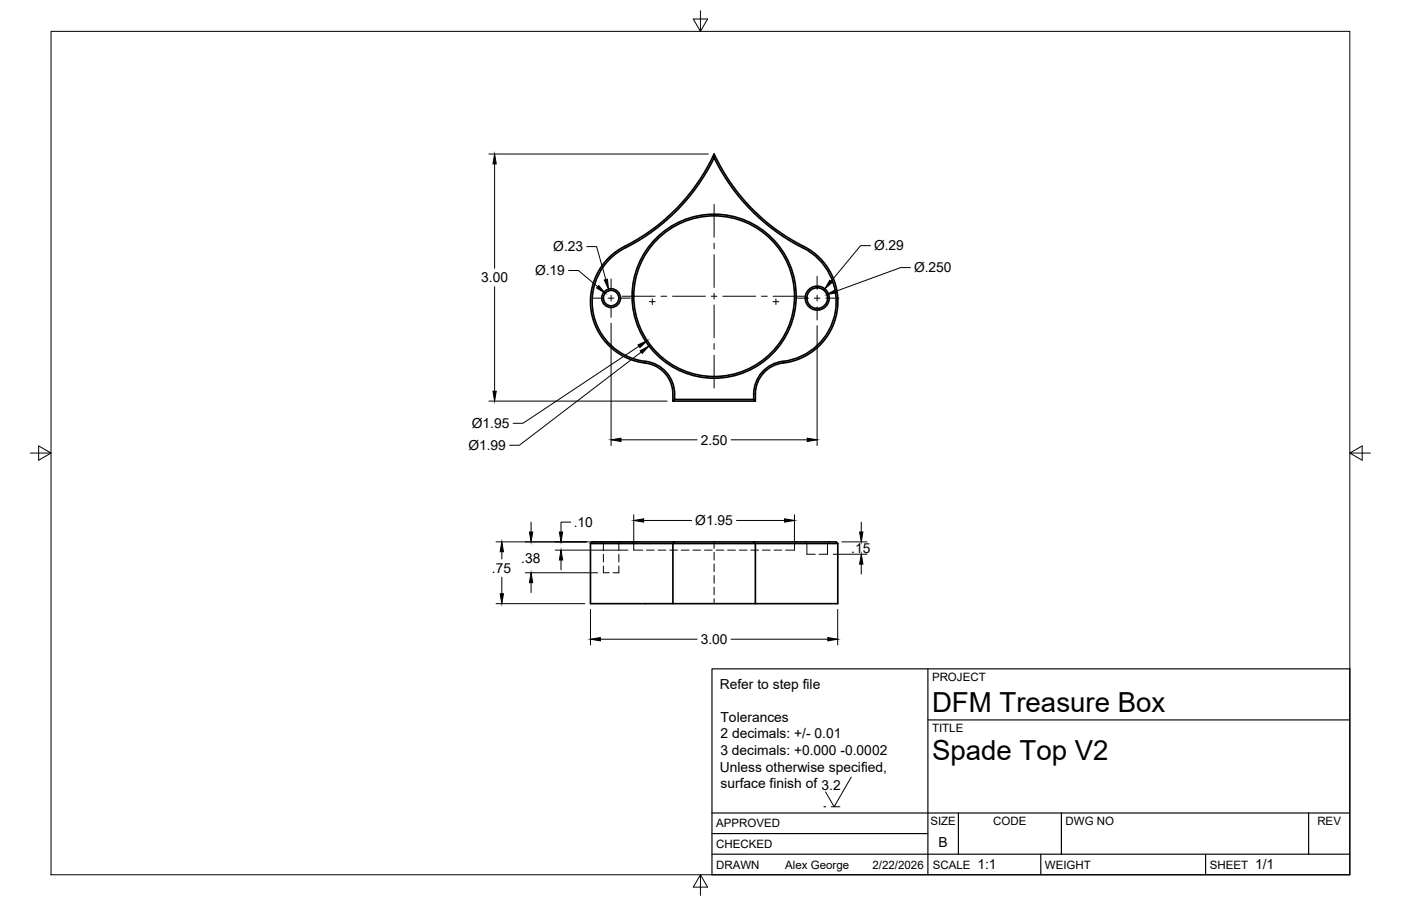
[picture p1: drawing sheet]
<svg xmlns="http://www.w3.org/2000/svg" width="432mm" height="279mm" viewBox="0 0 432 279" stroke-linecap="round" stroke-linejoin="round" font-family="sans-serif">
<!-- layer: Visible -->
<g fill="none" stroke="#000" stroke-width=".51">
<path d="M220.1 48.7v-1.2a60.5 60.5 0 0 1-29 29.2 19.1 19.1 0 0 0-8.6 20.9 19.1 19.1 0 0 0 17.2 14.5 9.6 9.6 0 0 1 7.7 9.4v2.2M220.1 47.5a60.5 60.5 0 0 0 29 29.2 19.1 19.1 0 0 1 8.7 20.4 19.1 19.1 0 0 1-16.4 14.9M187.9 80a21.5 21.5 0 0 1 6.9-4.6 60.7 60.7 0 0 0 25.3-26.7 61.4 61.4 0 0 0 28.7 28.5 18.6 18.6 0 0 1 8.4 20.4 18.6 18.6 0 0 1-17.1 14 10.4 10.4 0 0 0-7.8 11.6h-24.4a10.5 10.5 0 0 0-10.5-12 18.6 18.6 0 0 1-9.5-31.2zM241.4 111.9a9.7 9.7 0 0 0-8.6 9.6v2.2l-.5-.5M207.9 123.2l-.5 .5h25.4M182 167.6h25.4v18.6h-25.4zM207.9 167.1l-.5 .5h25.4v18.6h25.4v-18.6M232.3 167.1h23.3a2.76 2.76 0 0 1 2.6 .5M232.3 167.1h-47.7a2.76 2.76 0 0 0-2.6 .5M232.3 167.1a2.42 2.42 0 0 0 2.4 .5h23.5M207.4 186.2h25.4"/>
<circle cx="188.4" cy="91.9" r="2.89"/>
<circle cx="188.4" cy="91.9" r="2.38"/>
<circle cx="220.1" cy="91.3" r="25.3"/>
<circle cx="220.1" cy="91.3" r="24.8"/>
<circle cx="251.9" cy="91.9" r="3.7"/>
<circle cx="251.9" cy="91.9" r="3.2"/>
</g>
<!-- layer: Hidden -->
<g fill="none" stroke="#000" stroke-width=".31">
<path d="M185.5 167.1l.5 .5v2.2M186 174.5v2.1h1.7M186 170.9v2.4M190.7 174.5v2.1h-1.8M190.7 170.9v2.4M191.2 167.1l-.5 .5v2.2M194.8 167.1l.5 .5v2.1h2.8M199.3 169.7h2.3M202.8 169.7h2.4M206.4 169.7h2.4M210 169.7h2.4M213.6 169.7h2.3"/>
<path d="M217.1 169.7h2.4M220.1 167.1v2M220.1 170.3v2.4M220.1 173.9v2.4M220.1 177.5v2.4M220.7 169.7h2.4M224.3 169.7h2.4M227.8 169.7h2.4M231.4 169.7h2.4M235 169.7h2.4M238.6 169.7h2.3M245.4 167.1l-.5 .5v2.1h-2.8"/>
<path d="M248.2 167.1l.5 .5v3.3h2.6M255.5 167.1l-.5 .5v3.3h-2.5M220.1 181.1v2.3M220.1 184.6v1.6"/>
</g>
<!-- layer: Border -->
<path d="M15.7 9.7h400.3v260.1h-400.3zM215.9 3.3v6.4l-2.2-3.8h4.4l-2.2 3.8M9.4 139.7h6.3l-3.8-2.2v4.4l3.8-2.2M416 139.7l3.8 2.2v-4.4l-3.8 2.2h6.4M215.9 269.8l2.2 3.8h-4.4l2.2-3.8v6.3" fill="none" stroke="#000" stroke-width=".31"/>
<!-- layer: Titleblock -->
<path d="M219.4 206.3h196.6v63.5h-196.6zM286 206.3v63.5M286 222h130M219.4 257.1h66.6M219.4 250.7h196.6M295.4 250.7v12.7M327.1 250.7v12.7M403.3 250.7v12.7M219.4 263.4h196.6M320.8 263.4v6.4M371.6 263.4v6.4" fill="none" stroke="#000" stroke-width=".36"/>
<!-- layer: Smart Centers -->
<g fill="none" stroke="#000" stroke-width=".31">
<path d="M220.1 63v10.2M220.1 75v1.8M220.1 78.5v10.2M182.4 91.9h3.3M187.5 91.9h1.7M188.3 86v3.3M188.3 91v1.8M188.3 94.6v3.3M191 91.9h3.3M191.8 91.4h10.1M200.2 93h1.7M201 92.1v1.8"/>
<path d="M203.7 91.4h1.8M207.3 91.4h10.1M219.2 91.4h1.8M220.1 90.5v1.7M220.1 94v10.2M222.8 91.4h10.1M234.7 91.4h1.8M238.3 93h1.7M238.3 91.4h10.1M239.1 92.1v1.8M245.1 91.9h4.1M251 91.9h1.7"/>
<path d="M251.8 85.2v4.1M251.8 91v1.8M251.8 94.6v4.1M254.5 91.9h4.1M220.1 106v1.7M220.1 109.5v10.2"/>
</g>
<!-- layer: FD_Dimensions -->
<g fill="none" stroke="#000" stroke-width=".31">
<path d="M150.7 47.5h67.6M152.4 50.5v32.3M180.8 76.1h3.1l2.8 10.1M268.3 75.8h-3.1l-9.1 11M152.4 88.4v32.3M175.2 83.4h3.1l5.9 5M188.3 99.7v37.7M280.6 82.5h-3l-19.9 7.3M196.9 106.8l-35.7 23.7h-3.1M197.6 108.6l-37.5 28.7h-3.1M251.8 100.5v36.9M150.7 123.7h54.9"/>
<path d="M191.4 135.6h23.4M225.3 135.6h23.5M195.3 158.7v9.2M244.9 158.7v9.2M152.9 167.1h44.2M154.7 170.2v2.2M154.7 178v5.1M161.9 176.6h22.3M163.7 161v3.1M163.7 179.7v3M171.1 169.7h22.4M172.9 172.7v3"/>
<path d="M176 161h-3.1v3.1M198.4 160.5h14.8M227 160.5h14.8M256.8 170.9h10.4M259.5 167.1h7.7M265.5 161v3.1M265.5 174v3M152.9 186.2h27.3M182 187.9v11M185 197.1h29.9M225.3 197.1h29.8M258.2 187.9v11"/>
</g>
<g fill="#000" stroke="#000" stroke-width=".31">
<path d="M152.4 47.5l.6 3h-1.1zM184.5 88.1l2 2.3-2.6-1.6zM186.2 86.4l1-.3 .4 3.1zM255.7 86.4l.8 .7-2.3 2zM254.8 90.8l2.7-1.5 .4 1zM196.7 106.3l2.8-1.2-2.3 2.1zM197.3 108.2l2.7-1.5-2.1 2.3zM151.9 120.7h1.1l-.6 3zM188.3 135.6l3.1-.5v1zM248.8 135.1l3 .5-3 .5zM195.3 160.5l3.1-.5v1zM241.8 160l3.1 .5-3.1 .5z"/>
<path d="M154.7 167.1l.5 3.1h-1zM163.7 176.6l.5 3.1h-1zM163.2 164.1h1l-.5 3zM172.9 169.7l.5 3h-1zM172.4 164.1h1l-.5 3zM265.5 170.9l.5 3.1h-1.1zM264.9 164.1h1.1l-.5 3zM154.2 183.1h1l-.5 3.1zM182 197.1l3-.5v1zM255.1 196.6l3.1 .5-3.1 .5z"/>
</g>
<!-- layer: Sketch1 -->
<path d="M254 248.8h.4" fill="none" stroke="#000" stroke-width=".36"/>
<path d="M262.4 239.6l-5.3 9.2-2.7-4.6M256.2 248.8h2.7" fill="none" stroke="#000" stroke-width=".31"/>
<g font-size="8.5">
<text x="287.3" y="219.5">DFM Treasure Box</text>
<text x="287.3" y="234.5">Spade Top V2</text>
</g>
<g font-size="4.3">
<text x="170.5" y="77.5">Ø.23</text>
<text x="269.4" y="77.2">Ø.29</text>
<text x="281.7" y="84">Ø.250</text>
<text x="148.3" y="87.1">3.00</text>
<text x="164.9" y="84.9">Ø.19</text>
<text x="145.4" y="132">Ø1.95</text>
<text x="216" y="137.1">2.50</text>
<text x="144.4" y="138.8">Ø1.99</text>
<text x="214.3" y="162">Ø1.95</text>
<text x="176.8" y="162.5">.10</text>
<text x="160.6" y="173.7">.38</text>
<text x="262.4" y="170.5">.15</text>
<text x="151.6" y="176.7">.75</text>
<text x="216" y="198.6">3.00</text>
<text x="221.8" y="212.4">Refer to step file</text>
<text x="222.1" y="227.7">2 decimals: +/- 0.01</text>
<text x="222.1" y="222.6">Tolerances</text>
<text x="222" y="232.8">3 decimals: +0.000 -0.0002</text>
<text x="221.8" y="237.9">Unless otherwise specified,</text>
<text x="222.1" y="243.1">surface finish of 3.2</text>
<text x="289.3" y="261.2">B</text>
<text x="301.2" y="268.1">1:1</text>
<text x="386.8" y="268.1">1/1</text>
</g>
<g font-size="3.5">
<text x="287.3" y="210.1">PROJECT</text>
<text x="287.3" y="225.8">TITLE</text>
<text x="220.7" y="255.2">APPROVED</text>
<text x="286.7" y="254.5">SIZE</text>
<text x="306.1" y="254.5">CODE</text>
<text x="328.4" y="254.5">DWG NO</text>
<text x="406" y="254.5">REV</text>
<text x="220.7" y="261.5">CHECKED</text>
<text x="220.7" y="267.9">DRAWN</text>
<text x="242" y="267.9">Alex George</text>
<text x="268.9" y="267.9">2/22/2026</text>
<text x="287.5" y="267.9">SCALE</text>
<text x="322.1" y="267.9">WEIGHT</text>
<text x="372.9" y="267.9">SHEET</text>
</g>
</svg>
